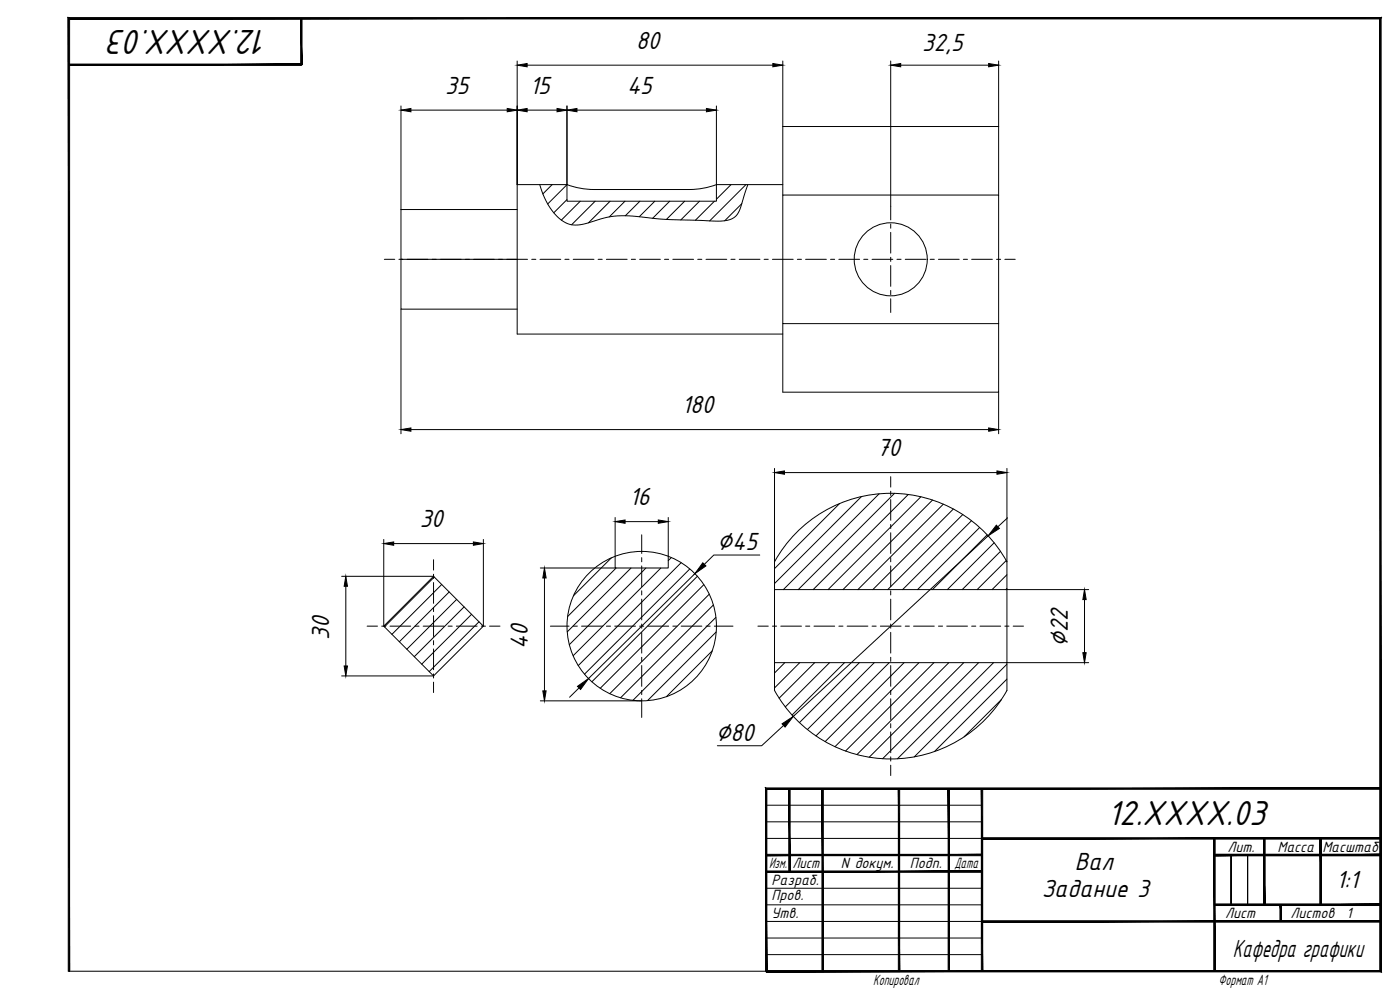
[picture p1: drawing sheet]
<svg xmlns="http://www.w3.org/2000/svg" width="841mm" height="594mm" viewBox="0 0 841 594" stroke-linecap="round" stroke-linejoin="round" font-family="sans-serif">
<!-- layer: 0 -->
<g fill="#000" stroke="#000" stroke-width=".6">
<path d="M181 11v28v-28zM181 11v28z"/>
<path d="M41 38v1l140-1zM41 39l140-1v1z"/>
<path d="M570 474v109v-109zM570 474v109z"/>
<path d="M460 513v1l130-1zM460 514l130-1v1z"/>
<path d="M590 503v1l239-1zM590 504l239-1v1z"/>
<path d="M730 513v1l99-1zM730 514l99-1v1z"/>
<path d="M730 513v1l99-1zM730 514l99-1v1z"/>
<path d="M729 504l1 79v-79zM729 504l1 79h-1z"/>
<path d="M759 504l1 40v-40zM759 504l1 40h-1z"/>
<path d="M759 504l1 40v-40zM759 504l1 40h-1z"/>
<path d="M793 504l1 40v-40zM793 504l1 40h-1z"/>
<path d="M793 504l1 40v-40zM793 504l1 40h-1z"/>
<path d="M460 523v1l130-1zM460 524l130-1v1z"/>
<path d="M474 474v50h1zM474 474h1v50z"/>
<path d="M590 553v1l239-1zM590 554l239-1v1z"/>
<path d="M730 543v1l99-1zM730 544l99-1v1z"/>
<path d="M730 543v1l99-1zM730 544l99-1v1z"/>
<path d="M769 544l1 9v-9zM769 544l1 9h-1z"/>
<path d="M769 544l1 9v-9zM769 544l1 9h-1z"/>
<path d="M41 11v572h1zM41 11h1v572zM41 11h1h788zM42 11h788h-1zM830 11h-1l1 573zM829 11l1 573-1-1zM460 584h370l-1-1zM460 583h369l-369 1z"/>
<path d="M460 473v110h1zM460 473l1 1v109zM460 473l1 1 368-1zM461 474l368-1v1z"/>
<path d="M494 474v109h1zM494 474h1v109z"/>
<path d="M540 474v109zM540 474v109z"/>
<path d="M590 474v109zM590 474v109z"/>
</g>
<path d="M460 484h130M460 494h130M460 504h130M460 534h130M460 544h130M460 553h130M740 544v-30v30M749 544v-30v30M460 563h130M460 573h130M41 583h419" fill="none" stroke="#000" stroke-width=".6"/>
<g fill="none" stroke="#000" stroke-width=".6">
<path d="M324 111a34 34 0 0 0 18 24h4h4a74 74 0 0 1 24-5h4a471 471 0 0 0 58 2 11 11 0 0 0 10-10l3-11M332 111l-6 5M341 111l-12 12M341 120l-8 8M439 111l-9 9M448 111l-22 22M349 121l-12 11M358 121l-15 14M366 121l-12 13M375 121l-9 9M384 121l-8 9M393 121l-9 9"/>
<path d="M402 121l-10 10M411 121l-11 11M420 121l-11 11M429 121l-11 11M446 122l-11 11M518 298l-53 53M528 297l-57 57M537 296l-57 58M546 297l-58 57M553 298l-56 56M504 302l-39 40M560 300l-54 54"/>
<path d="M567 303l-52 51M573 306l-49 48M578 309l-45 45M584 313l-42 41M589 317l-38 37M367 335l-23 23M403 335l-2 2M409 338l-62 62M593 321l-33 33M597 326l-28 28M601 331l-23 23M604 337l-17 17"/>
<path d="M261 347l-30 30M265 351l-30 30M270 356l-30 29M370 341l-29 29M379 341l-38 39M388 341l-46 46M397 341l-53 53M414 342l-63 63M419 346l-63 64M423 351l-62 62M426 357l-60 60M605 345l-9 9"/>
<path d="M274 360l-30 30M279 365l-30 29M283 369l-30 30M288 373l-30 30M429 363l-56 56M430 371l-50 50M430 380l-41 41M428 391l-28 27M471 398l-6 6M480 398l-15 15M489 398l-21 21M498 398l-26 27"/>
<path d="M507 398l-31 32M516 398l-36 36M525 398l-40 40M534 398l-44 44M543 398l-47 47M552 398l-50 51M561 398l-53 53M570 398l-55 55M579 398l-57 57M588 398l-58 58M597 398l-58 58M605 399l-56 56"/>
<path d="M605 408l-44 43M602 420l-23 23"/>
</g>
<g fill="none" stroke="#000" stroke-width=".6">
<path d="M341 111l7 2 7 1h59l9-1 7-2M470 117h130v77h-130zM470 111h-40v10h-89v-10h-30v90h159M470 117v-41h130v41M311 126h-70v30h70M241 156v30h70M470 194v42h130v-42M370 334v7h31v-7M605 337v61M605 337a80 80 0 0 0-140 0v61M260 346l30 30-30 30-29-30zM465 354h140"/>
<path d="M605 353l-1 1M605 415v-17h-140v17a80 80 0 0 0 140 0"/>
<circle cx="535" cy="156" r="22"/>
<circle cx="386" cy="376" r="45"/>
</g>
<g fill="none" stroke="#000" stroke-width=".6">
<path d="M535 124v8M535 135v2M535 140v12M231 156h6M240 156h2M245 156h12M260 156h2M265 156h12M280 156h2M285 156h12M299 156h3M304 156h13"/>
<path d="M319 156h3M324 156h13M339 156h3M344 156h13M359 156h3M364 156h13M379 156h3M384 156h13M399 156h3M404 156h13M419 156h3M424 156h13"/>
<path d="M439 156h3M444 156h13M459 156h3M464 156h12M479 156h2M484 156h12M499 156h2M504 156h12M519 156h2M524 156h12M535 155v2M535 160v12"/>
<path d="M539 156h2M544 156h12M559 156h2M564 156h12M579 156h2M584 156h12M599 156h2M604 156h6M535 174v3M535 179v9M535 286v7M535 295v3"/>
<path d="M535 300v13M535 315v3M260 336v6M385 321v11M385 335v2M385 340v12M535 320v12M535 335v2M535 340v12M260 345v2M260 350v12M385 355v2"/>
<path d="M385 360v12M535 355v2M535 360v12M221 376h6M229 376h3M234 376h13M249 376h3M254 376h13M260 365v2M260 370v12M269 376h3M274 376h13"/>
<path d="M289 376h3M294 376h6M331 376h11M344 376h3M349 376h13M364 376h3M369 376h13M384 376h3M385 375v2M385 380v12M389 376h13M404 376h3"/>
<path d="M409 376h13M424 376h3M429 376h11M455 376h7M464 376h3M469 376h12M484 376h2M489 376h12M504 376h2M509 376h12M524 376h2M529 376h12"/>
<path d="M535 375v2M535 380v12M544 376h2M549 376h12M564 376h2M569 376h12M584 376h2M589 376h12M604 376h2M609 376h6M260 385v2M260 390v12"/>
<path d="M385 395v2M385 400v12M535 395v2M535 400v12M260 405v2M260 410v6M385 415v2M385 420v11M535 415v2M535 420v12M535 435v2M535 440v12"/>
<path d="M535 455v2M535 460v6"/>
</g>
<g fill="none" stroke="#000" stroke-width=".6">
<path d="M311 37v74M317 39h147M470 37v39M535 37v87M541 39h53M600 37v39M241 64v62M247 66h58M317 66h18M341 64v47M347 66h77M430 64v47"/>
<path d="M241 186v75M600 236v25M247 258h347M465 281v56M471 284h128M605 281v56M370 311v23M376 313h19M401 311v23M605 311l-6 5M231 324v52M237 327h47"/>
<path d="M290 324v52M456 333h-27l-6 6M594 322l-117 108M205 346h55M208 352v48M325 341h45M327 347v68M417 345l-63 63M605 354h49M651 360v32M605 398h49M205 406h55"/>
<path d="M348 413l-6 6M325 421h60M471 436l-13 12h-27"/>
</g>
<g fill="#000" stroke="#000" stroke-width=".6">
<path d="M311 39l6-1v2zM464 38l6 1-6 1zM535 39l6-1v2zM594 38l6 1-6 1zM241 66l6-1v2zM305 65l6 1-6 1zM311 66l6-1v2zM335 65l6 1-6 1zM341 66l6-1v2zM424 65l6 1-6 1zM241 258l6-1v2zM594 257l6 1-6 1z"/>
<path d="M465 284l6-1v2zM599 283l6 1-6 1zM370 313l6-1v2zM395 312l6 1-6 1zM599 315l1 2-6 5zM231 327l6-1v2zM284 326l6 1-6 1zM422 338l2 2-7 5zM208 346l1 6h-2zM327 341l1 6h-2zM651 354l1 6h-1zM651 392h1l-1 6z"/>
<path d="M207 400h2l-1 6zM326 415h2l-1 6zM347 412l7-4-5 6zM470 435l7-5-5 7z"/>
</g>
<g font-size="23.2">
<text x="161" y="18" transform="rotate(-180 161 18)">12.XXXX.03</text>
<text x="665" y="495">12.XXXX.03</text>
</g>
<g font-size="16.6">
<text x="382" y="29">80</text>
<text x="554" y="31">32,5</text>
<text x="267" y="56">35</text>
<text x="318" y="56">15</text>
<text x="377" y="56">45</text>
<text x="410" y="248">180</text>
<text x="527" y="274">70</text>
<text x="378" y="303">16</text>
<text x="252" y="317">30</text>
<text x="431" y="330">∅45</text>
<text x="198" y="384" transform="rotate(-90 198 384)">30</text>
<text x="317" y="390" transform="rotate(-90 317 390)">40</text>
<text x="642" y="389" transform="rotate(-90 642 389)">∅22</text>
<text x="430" y="445">∅80</text>
<text x="646" y="523">Вал</text>
<text x="803" y="534">1:1</text>
<text x="626" y="539">Задание 3</text>
<text x="741" y="575">Кафедра графики</text>
</g>
<g font-size="9.9">
<text x="737" y="512">Лит.</text>
<text x="767" y="512">Масса</text>
<text x="794" y="512">Масштаб</text>
<text x="462" y="522">Изм.</text>
<text x="476" y="522">Лист</text>
<text x="505" y="522">N докум.</text>
<text x="547" y="522">Подп.</text>
<text x="573" y="522">Дата</text>
<text x="464" y="532">Разраб.</text>
<text x="464" y="541">Пров.</text>
<text x="464" y="552">Утв.</text>
<text x="736" y="552">Лист</text>
<text x="775" y="552">Листов</text>
<text x="809" y="552">1</text>
<text x="525" y="591">Копировал</text>
<text x="732" y="591">Формат А1</text>
</g>
</svg>
